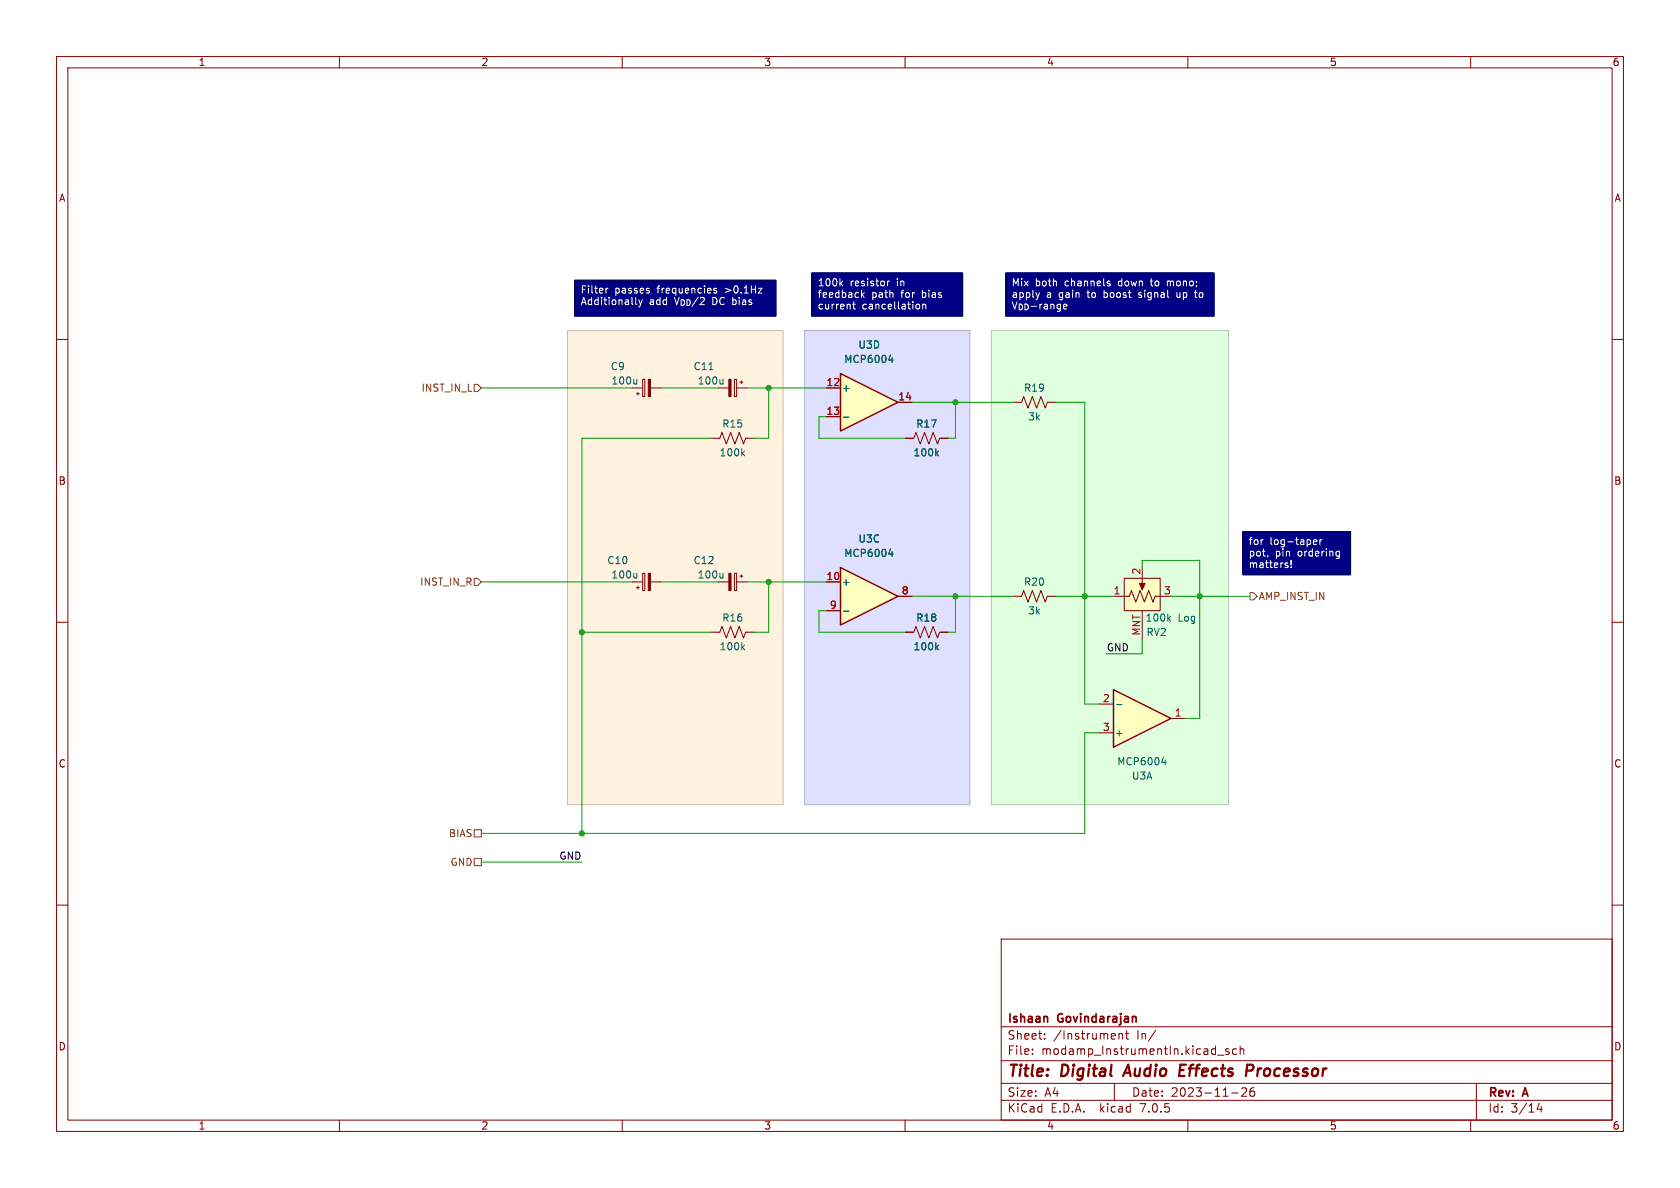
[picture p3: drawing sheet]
<svg xmlns="http://www.w3.org/2000/svg" width="297mm" height="210mm" viewBox="0 0 297 210" stroke-linecap="round" stroke-linejoin="round" font-family="sans-serif">
<path d="M0 0h297v210h-297z" fill="#fff" stroke="#fff" stroke-width=".18"/>
<g fill="none" stroke="#840000" stroke-width=".18">
<path d="M10 10h277v190h-277zM12 12h273v186h-273zM60 10v2M110 10v2M160 10v2M210 10v2M260 10v2M10 60h2M285 60h2M10 110h2M285 110h2M10 160h2"/>
<path d="M285 160h2M177 166h108v32h-108zM60 198v2M110 198v2M160 198v2M177 194.5h108M177 191.5h108M177 187.5h108M177 181.5h108M182.5 186.3v.1M182.5 185.5v.1M184.7 183.6v.1"/>
<path d="M184.7 182.8v.1M197 191.5v3M197.8 182.7v1M197.8 182.8l.2-.1 .4 .1 .1 .9M199 182.7h.5M199.2 182.2v1.3l.3 .2M204.3 182.1l-1.3 2M210 198v2M215.2 186.5h1.2M217.2 185.5l-.3-.1-.2 .2v.2l.5 .2v.3h-.5M217.7 193.2h1.2M218.6 185.5l-.4-.1-.3 .3v.4l.1 .2h.6"/>
<path d="M219.2 185.5l.3-.1 .3 .1 .1 .9M219.2 184.9v1.5M219.5 192.4l.6-.1 .2 .1 .1 .3-.9 1.1h.9M221.7 192.3a.59 .59 0 0 0-.7 .6v.6l.1 .2 .4 .1 .2-.1 .1-.5-.1-.3h-.5l-.2 .3M260 198v2M261 191.5v6.5M272.1 195l-.4 1.1h1M272.5 195.6v1"/>
</g>
<path d="M208.6 189.2h.6M209.6 188.2h-.9l-.3 2h1M221.3 188.2h-.8l-.2 2M221.3 189.2l-.9 .1" fill="none" stroke="#840000" stroke-width=".4"/>
<g fill="#000084" stroke="#000084" stroke-width=".18">
<path d="M219.7 94h19.1v7.6h-19.1z"/>
<path d="M177.8 48.3h36.8v7.6h-36.8z"/>
<path d="M143.5 48.3h26.7v7.6h-26.7z"/>
<path d="M101.6 49.5h35.6v6.4h-35.6z"/>
</g>
<path d="M175.3 58.4h41.9v83.8h-41.9z" fill="#dfffdf" stroke="#dfffdf" stroke-width=".18"/>
<path d="M142.2 58.4h29.2v83.8h-29.2z" fill="#dfdfff" stroke="#dfdfff" stroke-width=".18"/>
<path d="M100.3 58.4h38.1v83.8h-38.1z" fill="#fff2df" stroke="#fff2df" stroke-width=".18"/>
<path d="M148.6 66l10.1 5.1-10.1 5.1z" fill="#ffffc2"/>
<path d="M148.6 66l10.1 5.1-10.1 5.1z" fill="none" stroke="#840000" stroke-width=".25"/>
<path d="M146 68.6h2.6M146 73.7h2.6M158.7 71.1h2.6" fill="none" stroke="#840000" stroke-width=".18"/>
<path d="M149.1 73.8h1M157.1 63.7h.8M157.7 63.2v.9" fill="none" stroke="#006464" stroke-width=".18"/>
<path d="M148.6 100.3l10.1 5.1-10.1 5.1z" fill="#ffffc2"/>
<path d="M148.6 100.3l10.1 5.1-10.1 5.1z" fill="none" stroke="#840000" stroke-width=".25"/>
<path d="M160 77.5h1.5l.4-1 .8 2 .7-2 .8 2 .8-2 .7 2 .4-1h1.5M146 102.9h2.6M146 108h2.6M158.7 105.4h2.6M160 111.8h1.5l.4-1.1 .8 2.1 .7-2.1 .8 2.1 .8-2.1 .7 2.1 .4-1h1.5M179.1 105.4h1.5l.4-1 .7 2 .8-2 .8 2 .7-2 .8 2 .4-1h1.5M196.8 105.4h2.8l.4-1 .8 2 .7-2 .8 2 .8-2 .7 2 .4-1h1.5M198.8 102.2h6.3v5.8h-6.3zM201.9 101.6v2.3M201.9 108v5" fill="none" stroke="#840000" stroke-width=".18"/>
<path d="M165.9 79.7l-.5 .5M157.1 97.9h.8M157.7 97.5v.9M165.6 80.1l.3 .5M149.1 108h1M165.6 114.4l.3 .5M165.9 114l-.5 .5M206.6 109.3l.3 .5M206.9 109l-.4 .4" fill="none" stroke="#006464" stroke-width=".18"/>
<path d="M198.8 102.2h6.3v5.8h-6.3z" fill="#ffffc2" stroke="#ffffc2" stroke-width=".18"/>
<path d="M201.4 103.1h1l-.5 1.2z" fill="#840000" stroke="#840000" stroke-width=".18"/>
<path d="M196.8 121.9l10.2 5.1-10.2 5.1z" fill="#ffffc2"/>
<path d="M196.8 121.9l10.2 5.1-10.2 5.1z" fill="none" stroke="#840000" stroke-width=".25"/>
<g fill="none" stroke="#840000" stroke-width=".18">
<path d="M111.8 68.6h1.8M112.5 69.6h.5M112.8 69.3v.6M113.6 67.1h.4v3h-.4zM115 68.6h1.8M125.7 77.5h1.6l.3-1 .8 2 .8-2 .7 2 .8-2 .7 2 .4-1h1.5M127 68.6h1.9M129.8 67.1h.4v3h-.4zM130.2 68.6h1.9M130.8 67.6h.5M131.1 67.3v.5M146 68.6h2.6"/>
<path d="M146 73.7h2.6M158.7 71.1h2.6M160 77.5h1.3M166.4 77.5h1.2M179.1 71.1h1.5l.4-1 .7 2 .8-2 .8 2 .7-2 .8 2 .4-1h1.5M111.8 102.9h1.8M112.5 103.9h.5M112.8 103.6v.5M113.6 101.3h.4v3.1h-.4zM115 102.9h1.8M125.7 111.8h1.6l.3-1.1 .8 2.1 .8-2.1 .7 2.1 .8-2.1 .7 2.1 .4-1h1.5M127 102.9h1.9"/>
<path d="M129.8 101.3h.4v3.1h-.4zM130.2 102.9h1.9M130.8 101.9h.5M131.1 101.6v.5M146 102.9h2.6M146 108h2.6M158.7 105.4h2.6M160 111.8h1.3M166.4 111.8h1.2M194.3 124.5h2.5M194.3 129.5h2.5M207 127h2.5"/>
</g>
<g fill="none" stroke="#006464" stroke-width=".18">
<path d="M112.6 67v.9M112.6 67.8l-.2 .1M127.8 67v.9M127.8 67.8l-.2 .1M131.6 79.7l-.5 .5M149.1 73.8h1M157.1 63.7h.8M157.7 63.2v.9M165.9 79.7l-.5 .5M131.3 80.1l.3 .5M157.1 97.9h.8M157.7 97.5v.9"/>
<path d="M165.6 80.1l.3 .5M112.6 101.3v.9M112.6 102.1l-.2 .1M127.8 101.3v.9M127.8 102.1l-.2 .1M131.3 114.4l.3 .5M131.6 114l-.5 .5M149.1 108h1M165.6 114.4l.3 .5M165.9 114l-.5 .5M197.4 124.6h.9M205.4 134.8h.8"/>
<path d="M206 134.4v.8"/>
</g>
<g fill="#840000" stroke="#840000" stroke-width=".18">
<path d="M128.9 67.1h.3v3h-.3z"/>
<path d="M114.6 101.3h.4v3.1h-.4z"/>
<path d="M128.9 101.3h.3v3.1h-.3z"/>
<path d="M114.6 67.1h.4v3h-.4z"/>
</g>
<path d="M83.8 67.9h.7l.6 .7-.6 .6h-.7zM83.8 102.2h.7l.6 .7-.6 .6h-.7zM221 104.8h.6l.6 .6-.6 .6h-.6zM83.8 151.8h1.3v1.2h-1.3zM83.8 146.7h1.3v1.3h-1.3z" fill="none" stroke="#725600" stroke-width=".18"/>
<path d="M101.6 49.5h35.6v6.4h-35.6zM143.5 48.3h26.7v7.6h-26.7zM177.8 48.3h36.8v7.6h-36.8zM219.7 94h19.1v7.6h-19.1z" fill="none" stroke="#000048" stroke-width=".18"/>
<g fill="none" stroke="#fff" stroke-width=".18">
<path d="M107.1 51v.8M107.5 51l-.4 .2M112.4 52.6v1.1l.2 .1M112.9 53l.3 .8M113.2 53.8l-.3 .5M113.5 53l-.3 .8M114.7 51.4v.3M126.7 51h-.3l-.2 .1v.2l.5 .1v.3h-.5M134 51h.7l-.7 .8h.7M148.6 50.1l.4 .4M149 49.7l-.5 .5M150.7 53.8h.5"/>
<path d="M150.9 53.4v1l.3 .2M152.3 51.3v1.3M152.4 52.1l.4 .5M152.8 51.7l-.5 .5M156.9 49.7v.8M157.3 49.7l-.4 .2M162.2 53.8h.3l.1 .2-.1 .5-.3 .1M163.1 53.9l.2-.1h.3l.1 .8M163.1 53.8v.8M183.8 51.7l-.4 .9M195.8 50.1l.4 .1 .1 .2-.2 .1h-.4M195.8 49.7h.4"/>
<path d="M224.1 98.2l-.1 .3M227.4 99.9l.3 .1v.2l-.2 .1h-.2M228.3 99.1v.8M232.2 95.8l.6-.1-.1-.2-.3-.1-.2 .2 .1 .6h.4M233.3 95.4v.9M233.7 95.4l-.4 .3M236.3 98.2h.5M236.3 97.5h.5M236.8 97.5v1l-.1 .2h-.3M228.3 100.2v.1"/>
</g>
<path d="M175.3 58.4h41.9v83.8h-41.9z" fill="none" stroke="#afc8af" stroke-width=".18"/>
<path d="M142.2 58.4h29.2v83.8h-29.2z" fill="none" stroke="#afafc8" stroke-width=".18"/>
<path d="M100.3 58.4h38.1v83.8h-38.1z" fill="none" stroke="#c8beaf" stroke-width=".18"/>
<g fill="none" stroke="#009600" stroke-width=".18">
<path d="M85.1 68.6h26.7M116.8 68.6h10.2M125.7 77.5h-22.8v69.8M132.1 68.6h13.9M135.9 68.6v8.9h-2.6M146 73.7h-1.2v3.8h15.2M161.3 71.1h17.8M168.9 71.1v6.4h-1.3M186.7 71.1h5.1v53.4h2.5M85.1 102.9h26.7M102.9 111.8h22.8M116.8 102.9h10.2"/>
<path d="M132.1 102.9h13.9M135.9 102.9v8.9h-2.6M146 108h-1.2v3.8h15.2M161.3 105.4h17.8M168.9 105.4v6.4h-1.3M186.7 105.4h10.1M201.9 100.3v-1.2h10.2v27.9h-2.6M201.9 113v2.6h-6.3M207 105.4h14M194.3 129.5h-2.5v17.8h-106.7M85.1 152.4h17.8"/>
</g>
<g fill="#009600" stroke="#009600" stroke-width=".18">
<circle cx="168.9" cy="105.4" r=".46"/>
<circle cx="191.8" cy="105.4" r=".46"/>
<circle cx="212.1" cy="105.4" r=".46"/>
<circle cx="168.9" cy="71.1" r=".46"/>
<circle cx="102.9" cy="147.3" r=".46"/>
<circle cx="102.9" cy="111.8" r=".46"/>
<circle cx="135.9" cy="102.9" r=".46"/>
<circle cx="135.9" cy="68.6" r=".46"/>
</g>
<g font-size="2.8" fill="#840000">
<text x="178" y="190.8">Title:</text>
<text x="187.5" y="190.8">Digital</text>
<text x="199.3" y="190.8">Audio</text>
<text x="209.5" y="190.8">Effects</text>
<text x="221.9" y="190.8">Processor</text>
</g>
<g font-size="2.1" fill="#840000">
<text x="178" y="183.9">Sheet:</text>
<text x="178" y="181.1">Ishaan</text>
<text x="186.2" y="183.9">/Instrument</text>
<text x="187" y="181.1">Govindarajan</text>
<text x="200.9" y="183.9">In/</text>
<text x="178" y="186.6">File:</text>
<text x="184" y="186.6">modamp_InstrumentIn.kicad_sch</text>
<text x="178" y="196.8">KiCad</text>
<text x="178" y="194">Size:</text>
<text x="184.6" y="194">A4</text>
<text x="185.7" y="196.8">E.D.A.</text>
<text x="194.4" y="196.8">kicad</text>
<text x="200" y="194">Date:</text>
<text x="201.5" y="196.8">7.0.5</text>
<text x="206.9" y="194">2023-11-26</text>
<text x="263" y="194.2">Rev:</text>
<text x="263" y="196.8">Id:</text>
<text x="267" y="196.8">3/14</text>
<text x="269.2" y="194.2">A</text>
</g>
<g font-size="1.8" fill="#840000">
<text x="35" y="11.8">1</text>
<text x="85" y="11.8">2</text>
<text x="135" y="11.8">3</text>
<text x="185" y="11.8">4</text>
<text x="235" y="11.8">5</text>
<text x="285" y="11.8">6</text>
<text x="10.4" y="35.8">A</text>
<text x="285.4" y="35.8">A</text>
<text x="10.3" y="85.8">B</text>
<text x="285.3" y="85.8">B</text>
<text x="10.3" y="135.8">C</text>
<text x="285.3" y="135.8">C</text>
<text x="10.3" y="185.8">D</text>
<text x="285.3" y="185.8">D</text>
<text x="35" y="199.8">1</text>
<text x="85" y="199.8">2</text>
<text x="135" y="199.8">3</text>
<text x="185" y="199.8">4</text>
<text x="235" y="199.8">5</text>
<text x="285" y="199.8">6</text>
</g>
<g font-size="1.8" fill="#fff">
<text x="102.6" y="52.1">Filter</text>
<text x="108.6" y="52.1">passes</text>
<text x="116.2" y="52.1">frequencies</text>
<text x="128.2" y="52.1">&gt;0.1Hz</text>
<text x="144.5" y="50.9">100k</text>
<text x="144.5" y="52.9">feedback</text>
<text x="150.2" y="50.9">resistor</text>
<text x="154" y="52.9">path</text>
<text x="158.5" y="50.9">in</text>
<text x="159.3" y="52.9">for</text>
<text x="163" y="52.9">bias</text>
<text x="178.8" y="50.9">Mix</text>
<text x="178.8" y="52.9">apply</text>
<text x="182.9" y="50.9">both</text>
<text x="184.9" y="52.9">a</text>
<text x="187.2" y="52.9">gain</text>
<text x="188.2" y="50.9">channels</text>
<text x="192.3" y="52.9">to</text>
<text x="195.3" y="52.9">boost</text>
<text x="197.8" y="50.9">down</text>
<text x="201.6" y="52.9">signal</text>
<text x="203.6" y="50.9">to</text>
<text x="206.6" y="50.9">mono;</text>
<text x="208.4" y="52.9">up</text>
<text x="211.8" y="52.9">to</text>
<text x="102.6" y="54.2">Additionally</text>
<text x="114.7" y="54.2">add</text>
<text x="119.3" y="54.2">V_{DD}/2DC bias</text>
<text x="144.5" y="55">current</text>
<text x="152.3" y="55">cancellation</text>
<text x="178.8" y="55">V_{DD}-range</text>
<text x="220.7" y="96.6">for</text>
<text x="220.7" y="98.6">pot,</text>
<text x="220.7" y="100.7">matters!</text>
<text x="224.4" y="96.6">log-taper</text>
<text x="225.4" y="98.6">pin</text>
<text x="229.4" y="98.6">ordering</text>
</g>
<g font-size="1.8" fill="#006464">
<text x="107.9" y="65.6">C9</text>
<text x="122.6" y="65.6">C11</text>
<text x="149.2" y="64.3">MCP6004</text>
<text x="151.7" y="61.8">U3D</text>
<text x="108" y="68.1">100u</text>
<text x="123.3" y="68.1">100u</text>
<text x="148.7" y="69.4">+</text>
<text x="181" y="69.4">R19</text>
<text x="127.6" y="75.8">R15</text>
<text x="161.9" y="75.8">R17</text>
<text x="181.7" y="74.5">3k</text>
<text x="127.1" y="80.8">100k</text>
<text x="161.4" y="80.8">100k</text>
<text x="107.3" y="99.9">C10</text>
<text x="122.6" y="99.9">C12</text>
<text x="149.2" y="98.6">MCP6004</text>
<text x="151.7" y="96.1">U3C</text>
<text x="108" y="102.4">100u</text>
<text x="123.3" y="102.4">100u</text>
<text x="148.7" y="103.7">+</text>
<text x="181" y="103.7">R20</text>
<text x="127.6" y="110">R16</text>
<text x="161.9" y="110">R18</text>
<text x="181.7" y="108.8">3k</text>
<text x="202.5" y="110">100k</text>
<text x="202.6" y="112.6">RV2</text>
<text x="208.2" y="110">Log</text>
<text x="127.1" y="115.1">100k</text>
<text x="161.4" y="115.1">100k</text>
<text x="197" y="130.4">+</text>
<text x="197.5" y="135.4">MCP6004</text>
<text x="200.1" y="138">U3A</text>
</g>
<g font-size="1.8" fill="#725600">
<text x="74.5" y="69.4">INST_IN_L</text>
<text x="74.2" y="103.7">INST_IN_R</text>
<text x="222.4" y="106.2">AMP_INST_IN</text>
<text x="79.3" y="148.1">BIAS</text>
<text x="79.6" y="153.2">GND</text>
</g>
<g font-size="1.8" fill="#a90000">
<text x="146" y="68.3">12</text>
<text x="158.7" y="70.9">14</text>
<text x="146" y="73.4">13</text>
<text x="201.7" y="101.6" transform="rotate(-90 201.7 101.6)">2</text>
<text x="146" y="102.6">10</text>
<text x="146.7" y="107.7">9</text>
<text x="159.4" y="105.2">8</text>
<text x="196.8" y="105.2">1</text>
<text x="205.7" y="105.2">3</text>
<text x="201.7" y="112.4" transform="rotate(-90 201.7 112.4)">MNT</text>
<text x="194.9" y="124.2">2</text>
<text x="194.9" y="129.3">3</text>
<text x="207.6" y="126.7">1</text>
</g>
<g font-size="1.8" fill="#0f0f0f">
<text x="195.6" y="115.2">GND</text>
<text x="98.9" y="152.1">GND</text>
</g>
</svg>
